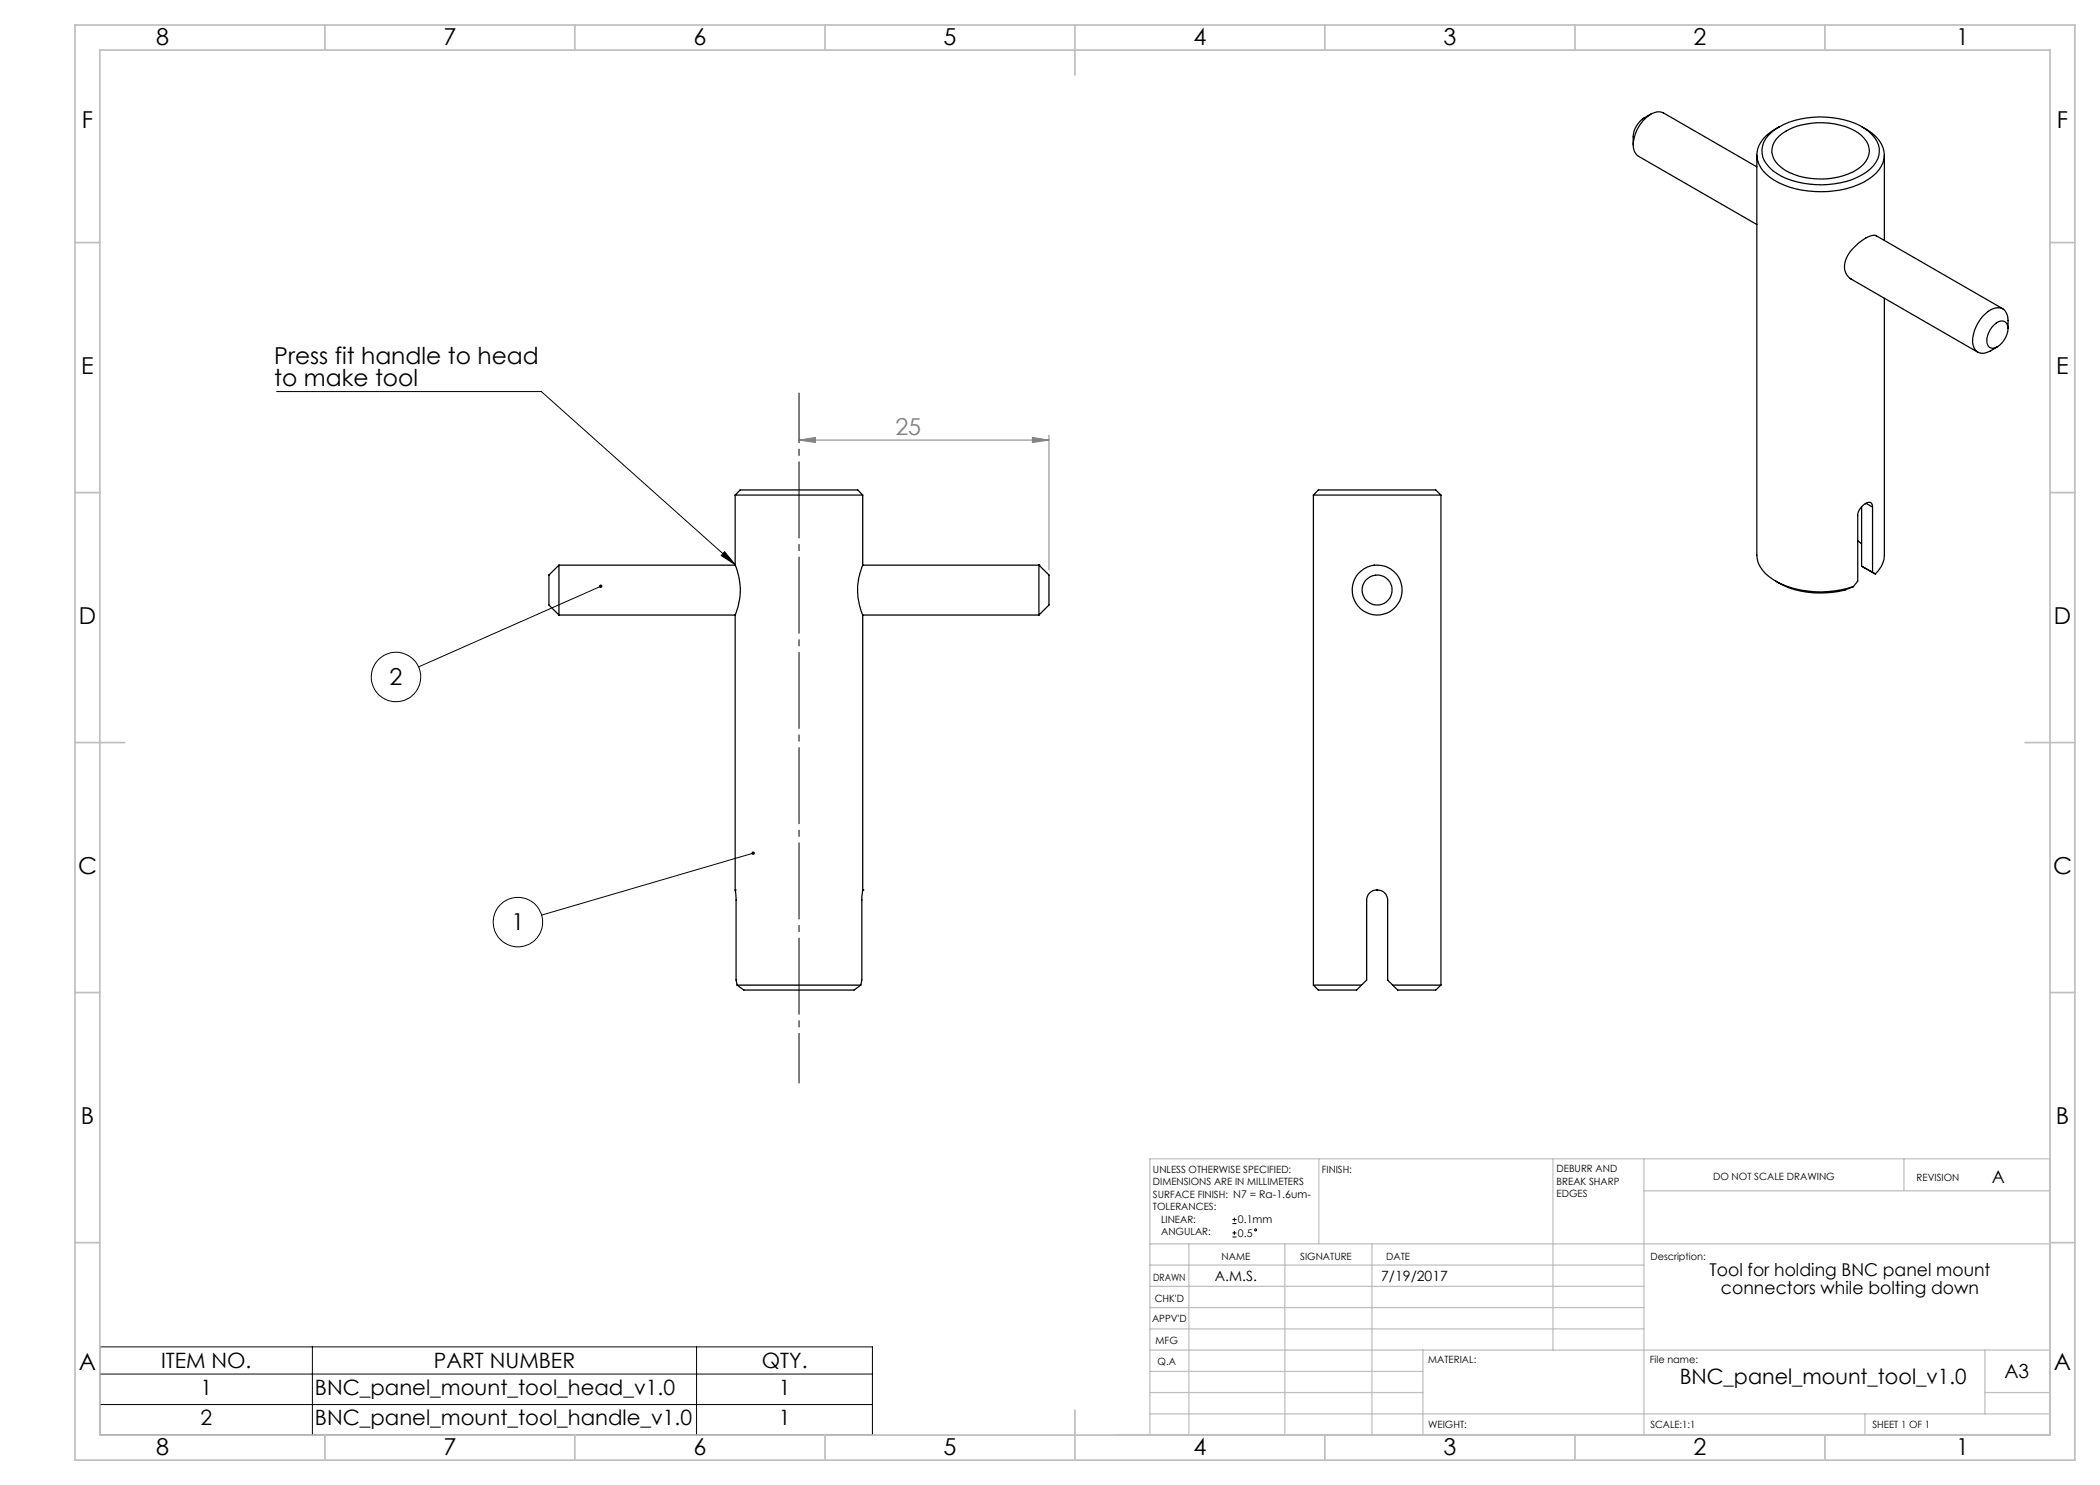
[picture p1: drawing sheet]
<svg xmlns="http://www.w3.org/2000/svg" width="420mm" height="297mm" viewBox="0 0 420 297" stroke-linecap="round" stroke-linejoin="round" font-family="sans-serif">
<g fill="none" stroke="#000" stroke-width=".2">
<path d="M55.3 78.3h53l38.7 34.6M120.2 117.3l-36.5 16.1M144.9 110.3l2.1 2.6-2.7-1.8zM150.6 170.6l-42.3 12.4M246.5 244.7h.8M246.5 243.9h.8M246.5 247.4h.8M246.5 246.6h.8M246.9 243.5v.8M246.9 246.2v.8M20 269.4h154.5v17.6h-154.5zM20 274.8h154.5"/>
<path d="M62.5 269.4v17.6M139.3 269.4v17.6M20 280.9h154.5"/>
<circle cx="79.2" cy="135.4" r="4.9"/>
<circle cx="103.6" cy="184.4" r="4.9"/>
<circle cx="251.1" cy="246" r=".2"/>
</g>
<path d="M159.8 88l3.3-.5v1zM159.8 88h50M206.5 87.5l3.3 .5-3.3 .5zM209.8 87v27" fill="none" stroke="#808080" stroke-width=".2"/>
<path d="M159.8 216.6v-138" fill="none" stroke="#000" stroke-width=".2" stroke-dasharray="15.2 1.3 1.3 1.3" stroke-dashoffset="5.3"/>
<g fill="none" stroke="#c0c0c0" stroke-width=".25">
<path d="M263.8 231.8v17M310.6 231.8v38.2M328.8 231.8v55.2M328.8 238.2h81.2M380.8 231.8v6.4M410 231.8h-180v55.2M230 248.8h180M230 257.3h98.8M230 253h98.8M237.8 248.8v38.2M257 248.8v38.2M274.4 248.8v38.2"/>
<path d="M230 265.8h98.8M230 261.5h98.8M230 278.5h54.6M230 274.3h54.6M230 270h180M284.6 270v17M397 278.5h13M397 270v12.8M230 282.8h180M373 282.8v4.2"/>
</g>
<g fill="none" stroke="#c0c0c0" stroke-width=".35">
<path d="M15 5h400v287h-400zM20 10h390v277h-390zM65 5v5M115 5v5M165 5v5M215 5v10M265 5v5M315 5v5M365 5v5M15 48.5h5M410 48.5h5M15 98.5h5"/>
<path d="M410 98.5h5M15 148.5h10M405 148.5h10M15 198.5h5M410 198.5h5M15 248.5h5M410 248.5h5M65 287v5M115 287v5M165 287v5M215 282v10M265 287v5"/>
<path d="M315 287v5M365 287v5"/>
</g>
<path d="M144.9 110.3l2.1 2.6-2.7-1.8zM119.9 117a.33 .33 0 0 0-.1 .4 .33 .33 0 0 0 .5 .2 .33 .33 0 0 0 .1-.5l-.2 .2 .2-.3-.2-.1zM150.4 170.4a.34 .34 0 0 0 .2 .5 .34 .34 0 0 0 .4-.4l-.4 .1 .4-.1a.35 .35 0 0 0-.6-.1z" fill="#000"/>
<path d="M206.5 87.5l3.3 .5-3.3 .5zM159.8 88l3.3-.5v1z" fill="#808080"/>
<g fill="none" stroke="#000" stroke-width=".25">
<path d="M330.2 22.8a5.5 5.5 0 0 0-3.6 6.2M351.4 33.4l-18.7-10.8a2.93 2.93 0 0 0-3.5 1 7.4 7.4 0 0 0-2.5 6.1 2.23 2.23 0 0 0 1 1.6l23.7 13.6M351.4 31v80a6.7 6.7 0 0 0 4.2 5.5 20.3 20.3 0 0 0 15.1 .8M354.2 26.5a16.7 16.7 0 0 1 13.4-2.8 10.9 10.9 0 0 1 7.8 4.5 4.4 4.4 0 0 1-1.4 5.6 16.7 16.7 0 0 1-13.3 2.9 10.9 10.9 0 0 1-7.8-4.5 4.5 4.5 0 0 1 1.3-5.7zM355.8 25.4a7.1 7.1 0 0 0-4.4 5.1 6 6 0 0 0 3.5 5.6 19.7 19.7 0 0 0 18.7-.2 5.7 5.7 0 0 0 3.2-5.6 7.3 7.3 0 0 0-4.4-4.9M355.8 27.2a13.4 13.4 0 0 1 11-2.4 9.3 9.3 0 0 1 6.5 3.5 3.8 3.8 0 0 1-1.2 5.1 14.6 14.6 0 0 1-15.1 .6 4.3 4.3 0 0 1-2.5-4.9l.7-1.3zM376.9 31v17.1M370 55.7l25.6 14.7M375.1 47.1l25.5 14.7M375.3 47.2a3.1 3.1 0 0 0-2.9 .9 7.4 7.4 0 0 0-3.5 5 2.82 2.82 0 0 0 1.4 2.7M376.9 59.7v51.3a5.2 5.2 0 0 1-1.8 3.8M398.8 65a1.69 1.69 0 0 1 2.4-.5 3.4 3.4 0 0 1-.8 4.1 2.03 2.03 0 0 1-2.5 .9 2.56 2.56 0 0 1-.2-2.9z"/>
<path d="M401.6 65.7a5.9 5.9 0 0 0-.5-3.4 2.09 2.09 0 0 0-2.8-.4 7.5 7.5 0 0 0-3.7 7 2.05 2.05 0 0 0 3.3 1.4l1.6-.9M147 99h25.5M147 99l1-1h23.6l.9 1M147 99v14M172.5 99v14M262.7 99l1-1h23.5l1 1M262.7 99h25.5M262.7 99v98M288.2 99v98M111.8 113v10M111.8 113l-2 2v6l2 2M111.8 113h35.2"/>
<path d="M147 113a12.6 12.6 0 0 1 0 10M172.5 113a12.7 12.7 0 0 0 0 10M172.5 113h35.3M207.8 113l2 2v6l-2 2M207.8 113h.1M207.8 113v10M355.1 116.2a17.7 17.7 0 0 0 15.6 1.1M371.5 108.2l.8 .6M372.3 113.2l2.8 1.6M372.3 101.3v11.9M372.3 113.2l2.2 1.3M373.2 100.7a.77 .77 0 0 1 1-.2 .77 .77 0 0 1 .3 .9"/>
<path d="M373.2 100.7a3.1 3.1 0 0 0-1.7 2.4v13.1l-.8 1.1M373.2 100.7l1.3 .7M374.5 114.5l.6 .3M374.5 101.4v13.1M111.8 123h35.2M147 123v55M172.5 123h35.3M172.5 123v55M147 178l.2 1.6v16.4l.2 1M147 178h.1M172.5 178h.1M172.5 178l-.1 1.3v16.7l-.2 1"/>
<path d="M147.4 197h24.8M147.4 197l1.4 1h22l1.4-1M262.7 197h9.6M262.7 197l1 1h7.6l1-1M272.3 197l1-1v-16a2.1 2.1 0 0 1 2.1-2 2.1 2.1 0 0 1 2.1 2v16l1 1M278.5 197h9.7M278.5 197l1 1h7.7l1-1"/>
<circle cx="275.4" cy="118" r="3"/>
<circle cx="275.4" cy="118" r="5"/>
</g>
<g font-size="4.7">
<text x="31.2" y="9">8</text>
<text x="88.7" y="9">7</text>
<text x="138.7" y="9">6</text>
<text x="188.7" y="9">5</text>
<text x="238.7" y="9">4</text>
<text x="288.7" y="9">3</text>
<text x="338.7" y="9">2</text>
<text x="391.2" y="9">1</text>
<text x="16.4" y="25.5">F</text>
<text x="411.4" y="25.5">F</text>
<text x="16.3" y="74.8">E</text>
<text x="54.8" y="72.7">Press fit handle to head</text>
<text x="54.8" y="77.2">to make tool</text>
<text x="411.2" y="74.8">E</text>
<text x="15.8" y="124.8">D</text>
<text x="410.8" y="124.8">D</text>
<text x="77.9" y="137.1">2</text>
<text x="15.6" y="174.8">C</text>
<text x="410.6" y="174.8">C</text>
<text x="102.3" y="186.1">1</text>
<text x="16.2" y="224.8">B</text>
<text x="411.2" y="224.8">B</text>
<text x="15.8" y="274">A</text>
<text x="410.8" y="274">A</text>
<text x="31.2" y="291">8</text>
<text x="88.7" y="291">7</text>
<text x="138.7" y="291">6</text>
<text x="188.7" y="291">5</text>
<text x="238.7" y="291">4</text>
<text x="288.7" y="291">3</text>
<text x="338.7" y="291">2</text>
<text x="391.2" y="291">1</text>
</g>
<text font-size="4.7" fill="#808080" x="179.1" y="87">25</text>
<g font-size="4.2">
<text x="32.2" y="273.6">ITEM NO.</text>
<text x="86.8" y="273.6">PART NUMBER</text>
<text x="152.3" y="273.6">QTY.</text>
<text x="40.1" y="279">1</text>
<text x="63" y="279">BNC_panel_mount_tool_head_v1.0</text>
<text x="155.8" y="279">1</text>
<text x="335.9" y="276.8">BNC_panel_mount_tool_v1.0</text>
<text x="40.1" y="285.1">2</text>
<text x="63" y="285.1">BNC_panel_mount_tool_handle_v1.0</text>
<text x="155.8" y="285.1">1</text>
</g>
<text font-size="3.9" x="400.9" y="275.5">A3</text>
<g font-size="3.5">
<text x="398.4" y="236.6">A</text>
<text x="341.9" y="255.3">Tool for holding BNC panel mount</text>
<text x="344.2" y="258.8">connectors while bolting down</text>
</g>
<g font-size="2.8">
<text x="243" y="256.1">A.M.S.</text>
<text x="276.2" y="256.1">7/19/2017</text>
</g>
<g font-size="2.1">
<text x="247.6" y="244.7">0.1mm</text>
<text x="247.6" y="247.4">0.5</text>
</g>
<g font-size="2">
<text x="230.6" y="234.6">UNLESS OTHERWISE SPECIFIED:</text>
<text x="230.6" y="237.1">DIMENSIONS ARE IN MILLIMETERS</text>
<text x="230.6" y="239.6">SURFACE FINISH: N7 = Ra-1.6um-</text>
<text x="264.4" y="234.6">FINISH:</text>
<text x="311.3" y="234.5">DEBURR AND</text>
<text x="311.3" y="237">BREAK SHARP</text>
<text x="311.3" y="239.5">EDGES</text>
<text x="342.6" y="236">DO NOT SCALE DRAWING</text>
<text x="383.3" y="236.2">REVISION</text>
<text x="230.6" y="242.1">TOLERANCES:</text>
<text x="232.2" y="244.6">LINEAR:</text>
<text x="232.2" y="247.1">ANGULAR:</text>
<text x="244.3" y="252">NAME</text>
<text x="260" y="251.9">SIGNATURE</text>
<text x="277.2" y="251.9">DATE</text>
<text x="330.1" y="251.9">Description:</text>
<text x="230.6" y="256.1">DRAWN</text>
<text x="230.9" y="260.3">CHK'D</text>
<text x="230.4" y="264.4">APPV'D</text>
<text x="231.1" y="268.8">MFG</text>
<text x="231.5" y="273">Q.A</text>
<text x="285.6" y="272.5">MATERIAL:</text>
<text x="330" y="272.5">File name:</text>
<text x="285.6" y="285.5">WEIGHT:</text>
<text x="330.1" y="285.6">SCALE:1:1</text>
<text x="374.5" y="285.6">SHEET 1 OF 1</text>
</g>
</svg>
